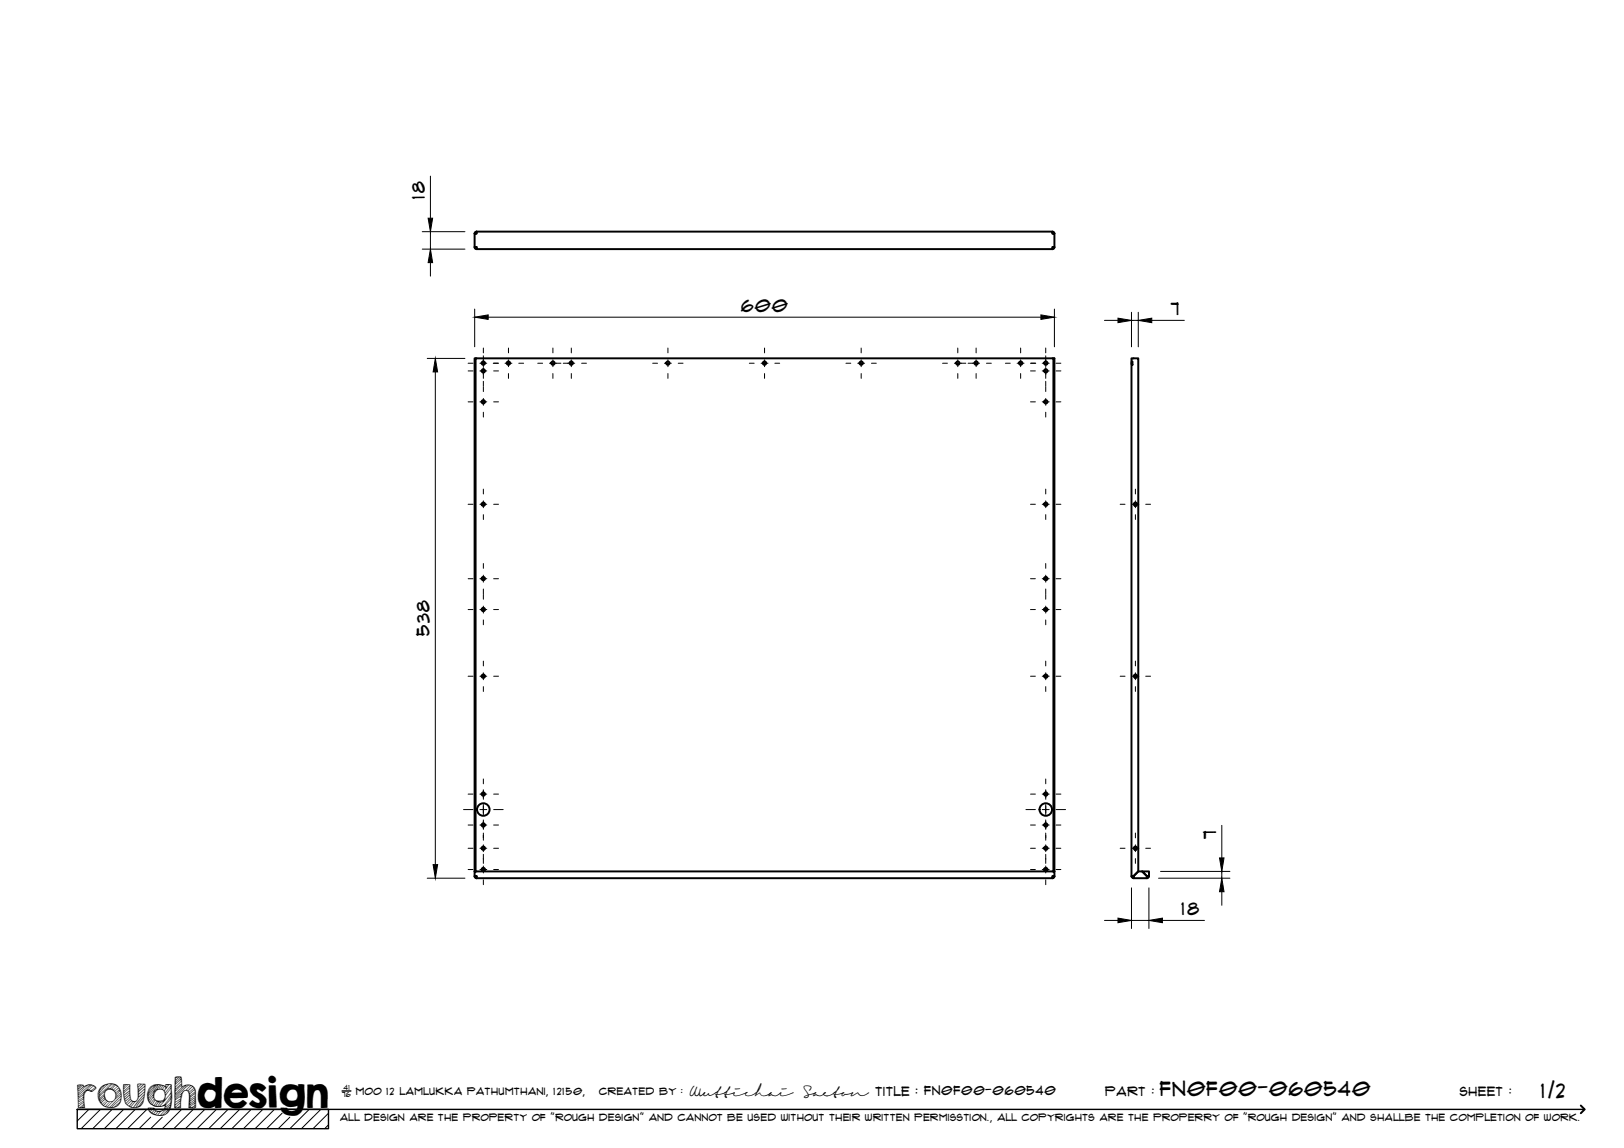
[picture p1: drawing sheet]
<svg xmlns="http://www.w3.org/2000/svg" width="420mm" height="297mm" viewBox="0 0 420 297" stroke-linecap="round" stroke-linejoin="round" font-family="sans-serif">
<!-- layer: Visible -->
<g fill="none" stroke="#000" stroke-width=".51">
<path d="M123.3 59.9l-.4 .2-.1 .3M123.3 59.9h149v.5l.5 .1v3.4l-.5 .1v.5M123.3 59.9v.5l-.5 .1v3.4l.5 .1v.5h149M272.3 59.9l.3 .2 .2 .3M122.8 64l.1 .3 .4 .2M122.8 63.9l.5 .3M123.3 60.2l-.5 .3M272.3 60.2l.5 .3M272.8 64l-.2 .3-.3 .2M272.8 63.9l-.5 .3M123 92.7h-.2v132.8h.2v-132.8h149.5v132.8h.3v-132.8h-.3M292.7 92.7h1.8v132.8l-1.3 1.2h-.5z"/>
<path d="M292.8 93.6l.2-.1v.9l-.2-.2zM123.3 227.2h149v-.5h.5l-.2 .4-.3 .1M123.3 227l-.5-.3 .1 .4 .4 .1M272.3 227l.5-.3v-1.2h-150v1.2h.5v.5M292.7 226.7l.5 .5 .1-.5 1.2-1.2h1l1.2 1.2 .1 .5h-3.6v-.5zM293 226.7l.3 .3M295.5 225.5h1.8v1.2h-.5h.5l-.1 .3-.4 .2v-.5zM297 226.7l-.2 .3"/>
<circle cx="125" cy="96" r=".43"/>
<circle cx="125" cy="94" r=".43"/>
<circle cx="131.5" cy="94" r=".43"/>
<circle cx="143.1" cy="94" r=".43"/>
<circle cx="147.8" cy="94" r=".43"/>
<circle cx="172.8" cy="94" r=".43"/>
<circle cx="197.8" cy="94" r=".43"/>
<circle cx="222.8" cy="94" r=".43"/>
<circle cx="247.8" cy="94" r=".43"/>
<circle cx="252.6" cy="94" r=".43"/>
<circle cx="264.1" cy="94" r=".43"/>
<circle cx="270.6" cy="94" r=".43"/>
<circle cx="270.6" cy="96" r=".43"/>
<circle cx="125" cy="104" r=".43"/>
<circle cx="270.6" cy="104" r=".43"/>
<circle cx="125" cy="130.5" r=".43"/>
<circle cx="270.6" cy="130.5" r=".43"/>
<circle cx="293.8" cy="130.5" r=".43"/>
<circle cx="125" cy="149.7" r=".43"/>
<circle cx="125" cy="157.7" r=".43"/>
<circle cx="270.6" cy="149.7" r=".43"/>
<circle cx="270.6" cy="157.7" r=".43"/>
<circle cx="125" cy="175" r=".43"/>
<circle cx="270.6" cy="175" r=".43"/>
<circle cx="293.8" cy="175" r=".43"/>
<circle cx="125" cy="219.5" r=".43"/>
<circle cx="125" cy="213.5" r=".43"/>
<circle cx="125" cy="205.5" r=".43"/>
<circle cx="125" cy="209.5" r="1.62"/>
<circle cx="270.6" cy="213.5" r=".43"/>
<circle cx="270.6" cy="219.5" r=".43"/>
<circle cx="270.6" cy="205.5" r=".43"/>
<circle cx="270.6" cy="209.5" r="1.62"/>
<circle cx="293.8" cy="219.5" r=".43"/>
<circle cx="125" cy="225" r=".43"/>
<circle cx="270.6" cy="225" r=".43"/>
</g>
<g fill="#000">
<circle cx="123" cy="64" r=".25"/>
<circle cx="123" cy="226.7" r=".25"/>
</g>
<!-- layer: TitleBlock -->
<path d="M20 287h65v5h-65zM20 287h390M88.5 282.3h2.3" fill="none" stroke="#000" stroke-width=".36"/>
<path d="M409 286.1l1 .9-1 1" fill="none" stroke="#000" stroke-width=".51"/>
<g fill="none" stroke="#000" stroke-width=".26">
<path d="M23 287l-3 3.1M26 287l-5 5M29 287l-5 5M32 287l-5 5M35 287l-5 5M38 287l-5 5M39 289.1l-3 2.9M42 289.1l-3 2.9M47 287l-5 5M50 287l-5 5M53 287l-5 5M56 287l-5 5"/>
<path d="M59 287l-5 5M62 287l-5 5M65 287l-5 5M68 287l-5 5M71 287l-5 5M73 288l-4 4M75 289.1l-3 2.9M80 287l-5 5M83 287l-5 5M85 288l-4 4M85 291l-1 1"/>
</g>
<!-- layer: Smart Centers -->
<g fill="none" stroke="#000" stroke-width=".26">
<path d="M121.1 96h1.3M121.1 94h1.3M124.2 96h1.7M124.2 94h1.7M125.1 90.1v1.2M125.1 92.1v2.8M125.1 95.1v2.8M125.1 98.7v1.2M127.6 94h1.4M127.7 96h1.3M130.7 94h1.7M131.6 90.1v1.2"/>
<path d="M131.6 93.1v1.8M131.6 96.7v1.2M134.2 94h1.3M139.1 94h1.3M142.2 94h2.9M143 90.1v1.2M143 93.1v1.8M143 96.7v1.2M145.7 94h3M147.8 90.1v1.2M147.8 93.1v1.8M147.8 96.7v1.2"/>
<path d="M150.5 94h1.2M168.9 94h1.2M171.9 94h1.8M172.8 90.1v1.2M172.8 93.1v1.8M172.8 96.7v1.2M175.5 94h1.2M193.9 94h1.2M196.9 94h1.8M197.8 90.1v1.2M197.8 93.1v1.8M197.8 96.7v1.2"/>
<path d="M200.5 94h1.2M218.9 94h1.2M221.9 94h1.8M222.8 90.1v1.2M222.8 93.1v1.8M222.8 96.7v1.2M225.5 94h1.2M243.9 94h1.2M246.9 94h3M247.8 90.1v1.2M247.8 93.1v1.8M247.8 96.7v1.2"/>
<path d="M250.5 94h2.9M252.5 90.1v1.2M252.5 93.1v1.8M252.5 96.7v1.2M255.2 94h1.3M260.1 94h1.3M263.1 94h1.8M264.1 90.1v1.2M264.1 93.1v1.8M264.1 96.7v1.2M266.6 96h1.3M266.6 94h1.4"/>
<path d="M269.6 96h1.8M269.6 94h1.8M270.6 90.1v1.2M270.6 92.1v2.8M270.6 95.1v2.8M270.6 98.7v1.2M273.2 96h1.3M273.2 94h1.3M121.1 104h1.3M124.2 104h1.7M125.1 100.1v1.2M125.1 103.1v1.8"/>
<path d="M125.1 106.7v1.2M127.7 104h1.3M266.6 104h1.3M269.6 104h1.8M270.6 100.1v1.2M270.6 103.1v1.8M270.6 106.7v1.2M273.2 104h1.3M121.1 130.5h1.3M124.2 130.5h1.7M125.1 126.6v1.2M125.1 129.6v1.8"/>
<path d="M125.1 133.2v1.2M127.7 130.5h1.3M266.6 130.5h1.3M269.6 130.5h1.8M270.6 126.6v1.2M270.6 129.6v1.8M270.6 133.2v1.2M273.2 130.5h1.3M289.8 130.5h1.3M292.8 130.5h1.8M293.8 126.6v1.2M293.8 129.6v1.8"/>
<path d="M293.8 133.2v1.2M296.4 130.5h1.3M121.1 157.7h1.3M121.1 149.7h1.3M124.2 157.7h1.7M124.2 149.7h1.7M125.1 145.8v1.3M125.1 148.8v1.8M125.1 152.4v1.3M125.1 153.8v1.3M125.1 156.8v1.8M127.7 157.7h1.3"/>
<path d="M127.7 149.7h1.3M266.6 157.7h1.3M266.6 149.7h1.3M269.6 157.7h1.8M269.6 149.7h1.8M270.6 145.8v1.3M270.6 148.8v1.8M270.6 152.4v1.3M270.6 153.8v1.3M270.6 156.8v1.8M273.2 157.7h1.3M273.2 149.7h1.3"/>
<path d="M121.1 175h1.3M124.2 175h1.7M125.1 160.4v1.3M125.1 171.1v1.2M125.1 174.1v1.8M125.1 177.7v1.2M127.7 175h1.3M266.6 175h1.3M269.6 175h1.8M270.6 160.4v1.3M270.6 171.1v1.2M270.6 174.1v1.8"/>
<path d="M270.6 177.7v1.2M273.2 175h1.3M289.8 175h1.3M292.8 175h1.8M293.8 171.1v1.2M293.8 174.1v1.8M293.8 177.7v1.2M296.4 175h1.3M119.9 209.5h2.5M121.1 219.5h1.3M121.1 213.5h1.3M121.1 205.5h1.3"/>
<path d="M124.2 209.5h1.7M124.2 219.5h1.7M124.2 213.5h1.7M124.2 205.5h1.7M125.1 201.6v1.2M125.1 204.4v2.4M125.1 208.2v2.6M125.1 212.2v2.4M125.1 215.5v1.9M125.1 218.6v1.8M127.7 209.5h2.5M127.7 219.5h1.3"/>
<path d="M127.7 213.5h1.3M127.7 205.5h1.3M265.4 209.5h2.5M266.6 219.5h1.3M266.6 213.5h1.3M266.6 205.5h1.3M269.6 209.5h1.8M269.6 219.5h1.8M269.6 213.5h1.8M269.6 205.5h1.8M270.6 201.6v1.2M270.6 204.4v2.4"/>
<path d="M270.6 208.2v2.6M270.6 212.2v2.4M270.6 215.5v1.9M270.6 218.6v1.8M273.2 209.5h2.5M273.2 219.5h1.3M273.2 213.5h1.3M273.2 205.5h1.3M289.8 219.5h1.3M292.8 219.5h1.8M293.8 215.5v1.3M293.8 218.6v1.8"/>
<path d="M296.4 219.5h1.3M121.1 225h1.3M124.2 225h1.7M125.1 221.1v2.3M125.1 224.1v1.8M125.1 227.7v1.2M127.7 225h1.3M266.6 225h1.3M269.6 225h1.8M270.6 221.1v2.3M270.6 224.1v1.8M270.6 227.7v1.2"/>
<path d="M273.2 225h1.3M293.8 222.2v1.2"/>
</g>
<!-- layer: FD_Dimensions -->
<g fill="none" stroke="#000" stroke-width=".26">
<path d="M109.2 60h11.1M111.4 45.6v10.9M111.4 60v4.5M109.2 64.5h11.1M111.4 68v3.4M122.8 80v9.7M272.8 80v9.7M110.5 92.7h9.8M112.6 96.2v127.5M126.3 82.1h143M285.7 82.9h3.5M292.7 80.8v8.9"/>
<path d="M292.7 82.9h1.8M294.5 80.8v8.9M298 82.9h8.4M316.1 213.6v8.4M110.5 227.2h9.8M285.7 238.2h3.5M292.7 229.7v10.5M292.7 238.2h4.5M297.2 229.7v10.5M299.7 227.2h18.5M300.2 225.5h18M300.7 238.2h10.9"/>
<path d="M316.1 225.5v1.7M316.1 230.7v3.5"/>
</g>
<path d="M110.8 56.5h1.1l-.5 3.5zM111.4 64.5l.5 3.5h-1.1zM112.6 92.7l.6 3.5h-1.1zM122.8 82.1l3.5-.6v1.1zM269.3 81.5l3.5 .6-3.5 .5zM289.2 82.3l3.5 .6-3.5 .6zM294.5 82.9l3.5-.6v1.2zM112.1 223.7h1.1l-.6 3.5zM289.2 237.6l3.5 .6-3.5 .5zM297.2 238.2l3.5-.6v1.1zM316.1 227.2l.6 3.5h-1.2zM315.5 222h1.2l-.6 3.5z" fill="#000" stroke="#000" stroke-width=".26"/>
<text font-size="9.7" x="19.9" y="286.8">roughdesign</text>
<g font-size="5.3">
<text x="300.1" y="283.6">FN0F00-060540</text>
<text x="398.7" y="284">1/2</text>
</g>
<g font-size="4.6">
<text x="109.9" y="51.5" transform="rotate(-90 109.9 51.5)">18</text>
<text x="191.7" y="80.6">600</text>
<text x="302.9" y="81.5">7</text>
<text x="111.1" y="164.5" transform="rotate(-90 111.1 164.5)">538</text>
<text x="314.7" y="217.1" transform="rotate(-90 314.7 217.1)">7</text>
<text x="305.6" y="236.7">18</text>
</g>
<g font-size="3.4">
<text x="178.3" y="283.5">Wuttichai</text>
<text x="208.1" y="283.5">Saeton title : FN0F00-060540</text>
</g>
<g font-size="3.3">
<text x="286" y="283.5">Part :</text>
<text x="377.7" y="283.5">sheet :</text>
</g>
<g font-size="2.7">
<text x="92.1" y="283.3">moo 12 Lamlukka pathumthani, 12150,</text>
<text x="155" y="283.3">created by :</text>
</g>
<text font-size="2.6" x="88" y="290.1">all design are the property of &quot;rough design&quot; and cannot be used without their written permisstion., all copyrights are the properry of &quot;rough design&quot; and shallbe the completion of work.</text>
<g font-size="1.9">
<text x="88.5" y="283.9">76</text>
<text x="88.9" y="282.1">41</text>
</g>
</svg>
